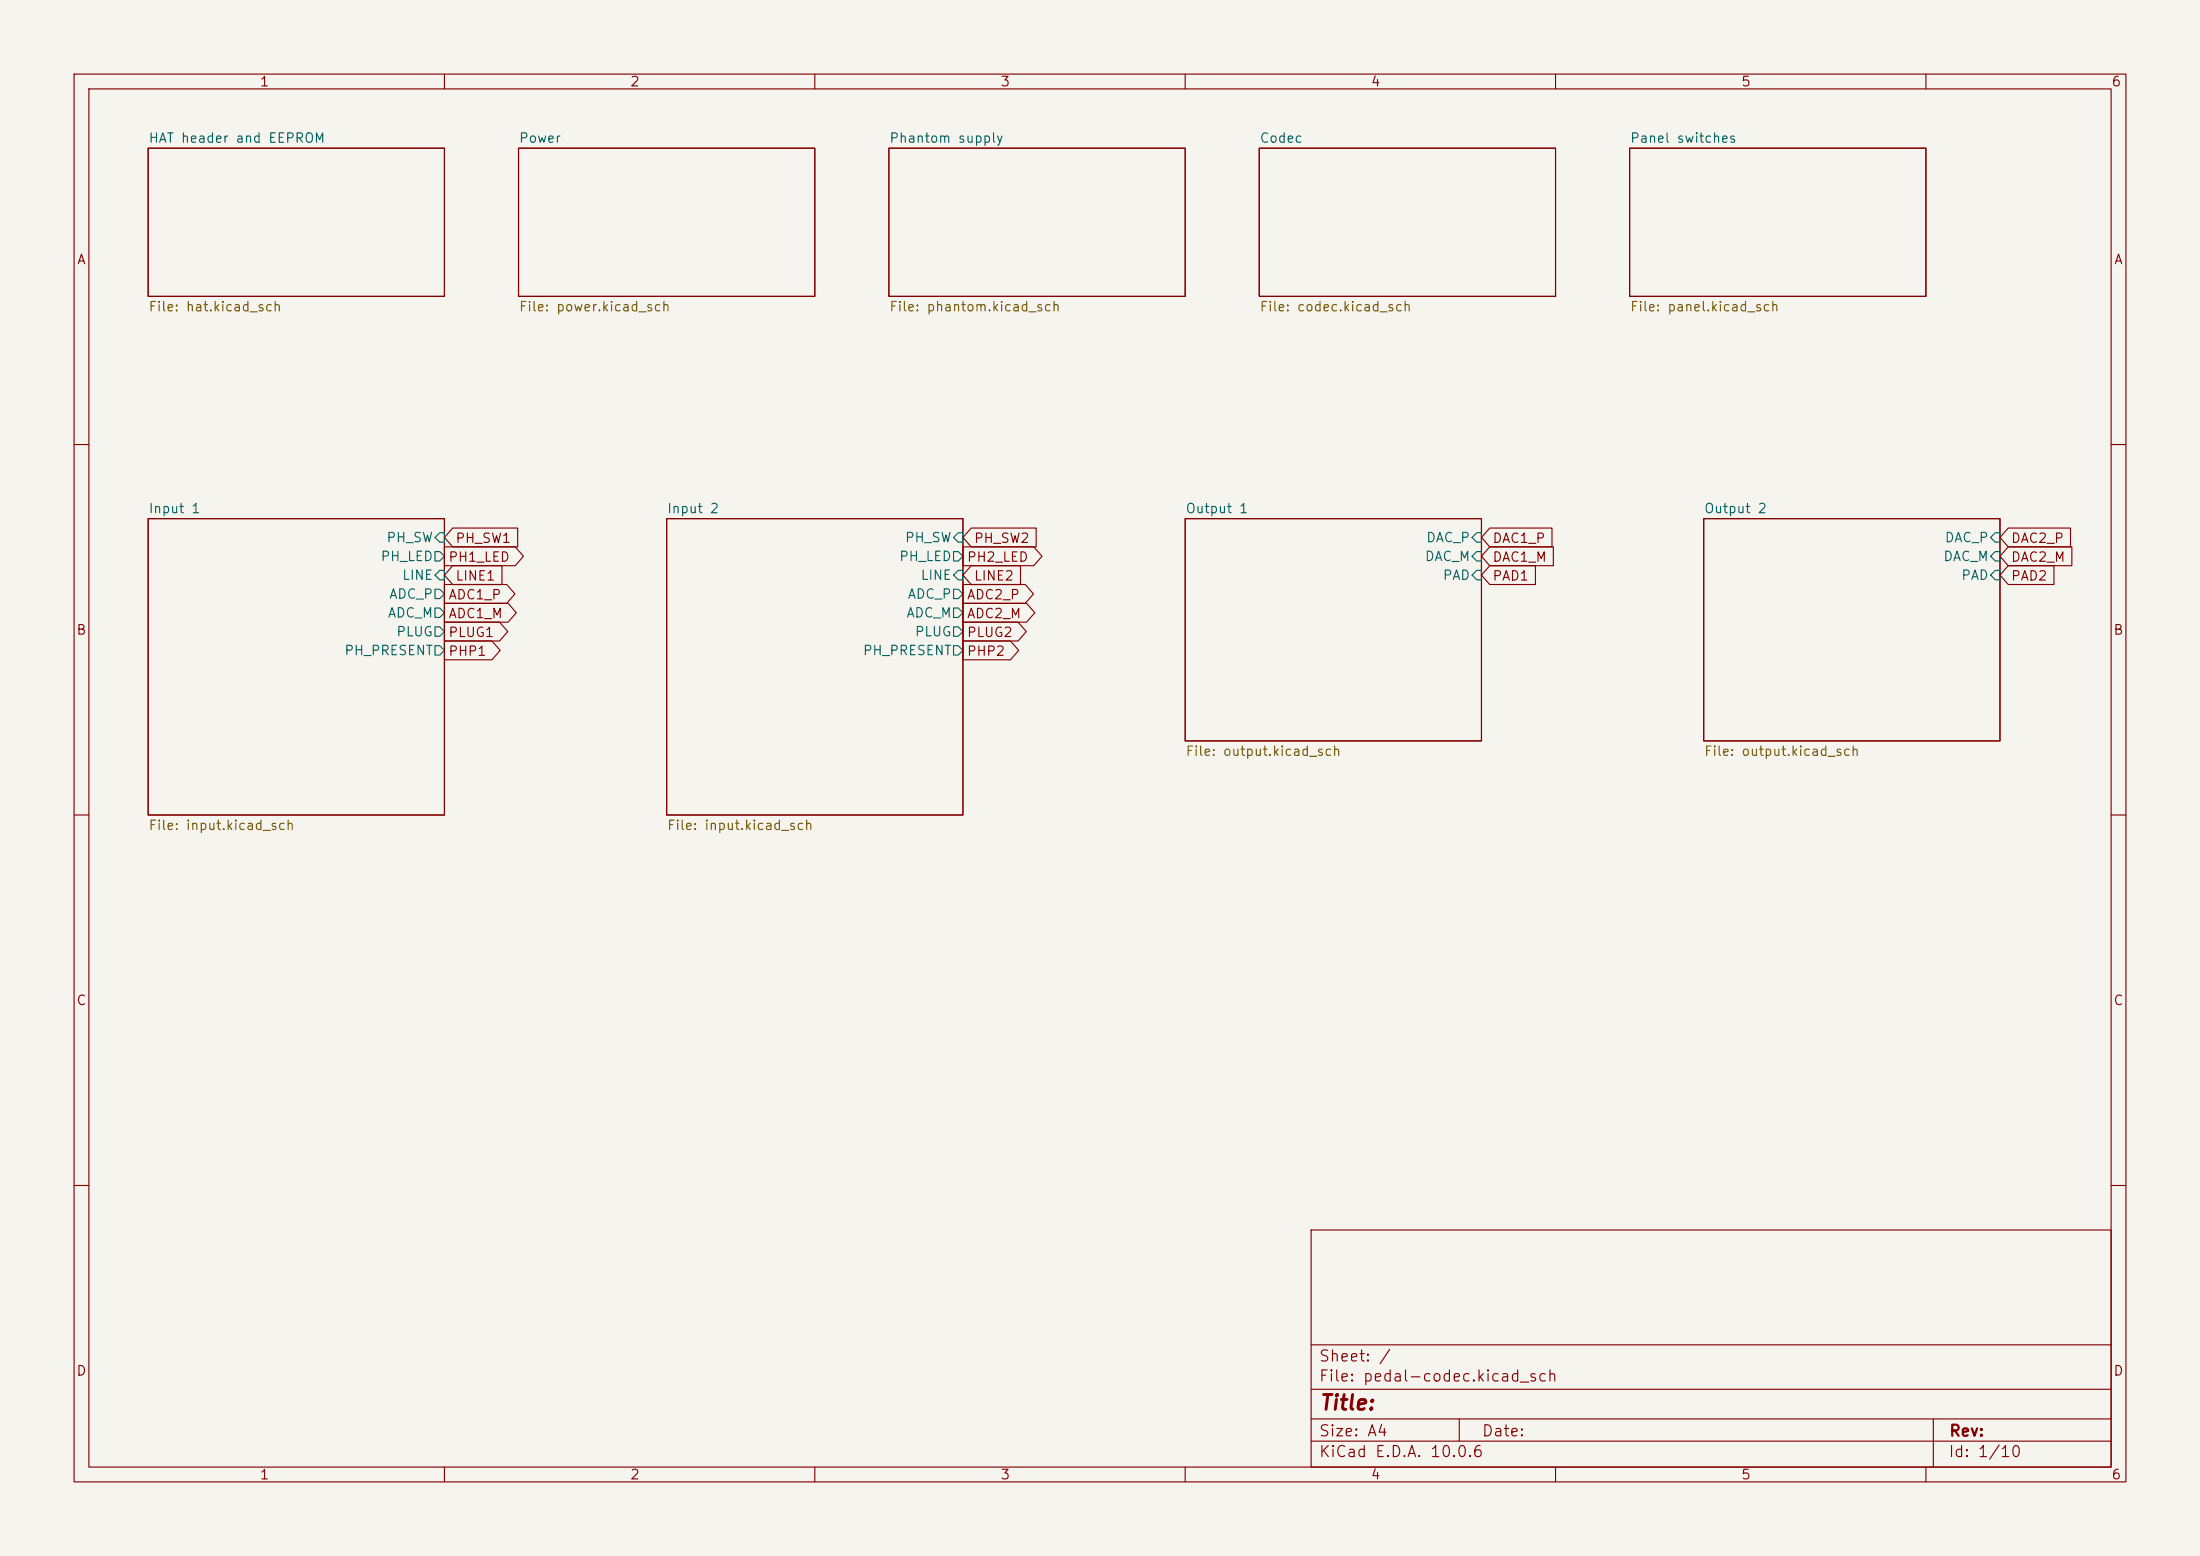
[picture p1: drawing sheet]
<svg xmlns="http://www.w3.org/2000/svg" width="297mm" height="210mm" viewBox="0 0 297 210" stroke-linecap="round" stroke-linejoin="round" font-family="sans-serif">
<path d="M0 0h297v210h-297z" fill="#f5f4ef" stroke="#f5f4ef" stroke-width=".14"/>
<g fill="none" stroke="#840000" stroke-width=".15">
<path d="M10 10h277v190h-277zM12 12h273v186h-273zM20 20h40v20h-40zM60 10v2M70 20h40v20h-40zM110 10v2M120 20h40v20h-40zM160 10v2M170 20h40v20h-40zM210 10v2M220 20h40v20h-40zM260 10v2"/>
<path d="M10 60h2M20 70h40v40h-40zM60 73.8h9.6l1.1 1.3-1.1 1.3h-9.6zM60 78.9h8.4l1.1 1.3-1.1 1.2h-8.4zM61.1 71.3h8.8v2.5h-8.8l-1.1-1.3zM61.1 76.3h6.7v2.6h-6.7l-1.1-1.3zM90 70h40v40h-40zM130 73.8h9.6l1.1 1.3-1.1 1.3h-9.6zM130 78.9h8.4l1.1 1.3-1.1 1.2h-8.4zM131.1 76.3h6.7v2.6h-6.7l-1.1-1.3zM131.1 71.3h8.8v2.5h-8.8l-1.1-1.3zM160 70h40v30h-40z"/>
<path d="M201.1 71.3h8.4v2.5h-8.4l-1.1-1.3zM201.1 73.8h8.6v2.6h-8.6l-1.1-1.3zM201.1 76.3h6.2v2.6h-6.2l-1.1-1.3zM230 70h40v30h-40zM271.1 71.3h8.4v2.5h-8.4l-1.1-1.3zM271.1 73.8h8.6v2.6h-8.6l-1.1-1.3zM271.1 76.3h6.2v2.6h-6.2l-1.1-1.3zM285 60h2M60 86.5h6.4l1.1 1.3-1.1 1.3h-6.4zM60 84h7.4l1.2 1.2-1.2 1.3h-7.4zM60 81.4h8.6l1.1 1.3-1.1 1.3h-8.6zM130 86.5h6.4l1.1 1.3-1.1 1.3h-6.4z"/>
<path d="M130 81.4h8.6l1.1 1.3-1.1 1.3h-8.6zM130 84h7.4l1.2 1.2-1.2 1.3h-7.4zM10 110h2M285 110h2M10 160h2M177 166h108v32h-108zM285 160h2M60 198v2M110 198v2M160 198v2M177 194.5h108M177 191.5h108"/>
<path d="M177 187.5h108M177 181.5h108M197 191.5v3M210 198v2M260 198v2M261 191.5v6.5"/>
</g>
<g fill="none" stroke="#006464" stroke-width=".15">
<path d="M58.7 74.4h.7l.6 .7-.6 .6h-.7zM58.7 79.5h.7l.6 .7-.6 .6h-.7zM59.4 71.9h.6v1.3h-.6l-.7-.7zM59.4 77h.6v1.3h-.6l-.7-.7zM128.7 74.4h.7l.6 .7-.6 .6h-.7zM128.7 79.5h.7l.6 .7-.6 .6h-.7zM129.4 71.9h.6v1.3h-.6l-.7-.7zM129.4 77h.6v1.3h-.6l-.7-.7zM199.4 71.9h.6v1.3h-.6l-.7-.7zM199.4 74.4h.6v1.3h-.6l-.7-.6zM199.4 77h.6v1.3h-.6l-.7-.7zM269.4 71.9h.6v1.3h-.6l-.7-.7z"/>
<path d="M269.4 74.4h.6v1.3h-.6l-.7-.6zM269.4 77h.6v1.3h-.6l-.7-.7zM58.7 82.1h.7l.6 .6-.6 .6h-.7zM58.7 84.6h.7l.6 .6-.6 .7h-.7zM58.7 87.1h.7l.6 .7-.6 .6h-.7zM128.7 82.1h.7l.6 .6-.6 .6h-.7zM128.7 84.6h.7l.6 .6-.6 .7h-.7zM128.7 87.1h.7l.6 .7-.6 .6h-.7z"/>
</g>
<text font-size="2" fill="#840000" x="178" y="190.8">Title:</text>
<g font-size="1.5" fill="#840000">
<text x="178" y="184.1">Sheet: /</text>
<text x="178" y="186.8">File: pedal-codec.kicad_sch</text>
<text x="178" y="197">KiCad E.D.A. 10.0.6</text>
<text x="178" y="194.2">Size: A4</text>
<text x="200" y="194.2">Date:</text>
<text x="263" y="197">Id: 1/10</text>
<text x="263" y="194.2">Rev:</text>
</g>
<g font-size="1.3" fill="#840000">
<text x="35" y="12">1</text>
<text x="85" y="12">2</text>
<text x="135" y="12">3</text>
<text x="185" y="12">4</text>
<text x="235" y="12">5</text>
<text x="285" y="12">6</text>
<text x="10.3" y="36">A</text>
<text x="285.3" y="36">A</text>
<text x="60.4" y="76.1">PH1_LED</text>
<text x="61.4" y="73.6">PH_SW1</text>
<text x="130.4" y="76.1">PH2_LED</text>
<text x="131.4" y="73.6">PH_SW2</text>
<text x="201.4" y="73.6">DAC1_P</text>
<text x="201.4" y="76.1">DAC1_M</text>
<text x="271.4" y="73.6">DAC2_P</text>
<text x="271.4" y="76.1">DAC2_M</text>
<text x="60.4" y="83.8">ADC1_M</text>
<text x="60.4" y="81.2">ADC1_P</text>
<text x="61.4" y="78.7">LINE1</text>
<text x="130.4" y="81.2">ADC2_P</text>
<text x="130.4" y="83.8">ADC2_M</text>
<text x="131.4" y="78.7">LINE2</text>
<text x="201.4" y="78.7">PAD1</text>
<text x="271.4" y="78.7">PAD2</text>
<text x="10.2" y="86">B</text>
<text x="60.4" y="88.8">PHP1</text>
<text x="60.4" y="86.3">PLUG1</text>
<text x="130.4" y="88.8">PHP2</text>
<text x="130.4" y="86.3">PLUG2</text>
<text x="285.2" y="86">B</text>
<text x="10.2" y="136">C</text>
<text x="285.2" y="136">C</text>
<text x="10.2" y="186">D</text>
<text x="285.2" y="186">D</text>
<text x="35" y="200">1</text>
<text x="85" y="200">2</text>
<text x="135" y="200">3</text>
<text x="185" y="200">4</text>
<text x="235" y="200">5</text>
<text x="285" y="200">6</text>
</g>
<g font-size="1.3" fill="#006464">
<text x="20" y="19.6">HAT header and EEPROM</text>
<text x="70" y="19.6">Power</text>
<text x="120" y="19.6">Phantom supply</text>
<text x="170" y="19.6">Codec</text>
<text x="220" y="19.6">Panel switches</text>
<text x="20" y="69.6">Input 1</text>
<text x="90" y="69.6">Input 2</text>
<text x="160" y="69.6">Output 1</text>
<text x="230" y="69.6">Output 2</text>
<text x="51.3" y="76">PH_LED</text>
<text x="52.1" y="73.5">PH_SW</text>
<text x="121.3" y="76">PH_LED</text>
<text x="122.1" y="73.5">PH_SW</text>
<text x="192.3" y="76">DAC_M</text>
<text x="192.4" y="73.5">DAC_P</text>
<text x="262.3" y="76">DAC_M</text>
<text x="262.4" y="73.5">DAC_P</text>
<text x="52.3" y="83.7">ADC_M</text>
<text x="52.4" y="81.1">ADC_P</text>
<text x="54.2" y="78.6">LINE</text>
<text x="122.3" y="83.7">ADC_M</text>
<text x="122.4" y="81.1">ADC_P</text>
<text x="124.2" y="78.6">LINE</text>
<text x="194.7" y="78.6">PAD</text>
<text x="264.7" y="78.6">PAD</text>
<text x="46.4" y="88.7">PH_PRESENT</text>
<text x="53.4" y="86.2">PLUG</text>
<text x="116.4" y="88.7">PH_PRESENT</text>
<text x="123.4" y="86.2">PLUG</text>
</g>
<g font-size="1.3" fill="#725600">
<text x="20" y="42.3">File: hat.kicad_sch</text>
<text x="70" y="42.3">File: power.kicad_sch</text>
<text x="120" y="42.3">File: phantom.kicad_sch</text>
<text x="170" y="42.3">File: codec.kicad_sch</text>
<text x="220" y="42.3">File: panel.kicad_sch</text>
<text x="160" y="102.3">File: output.kicad_sch</text>
<text x="230" y="102.3">File: output.kicad_sch</text>
<text x="20" y="112.3">File: input.kicad_sch</text>
<text x="90" y="112.3">File: input.kicad_sch</text>
</g>
</svg>
